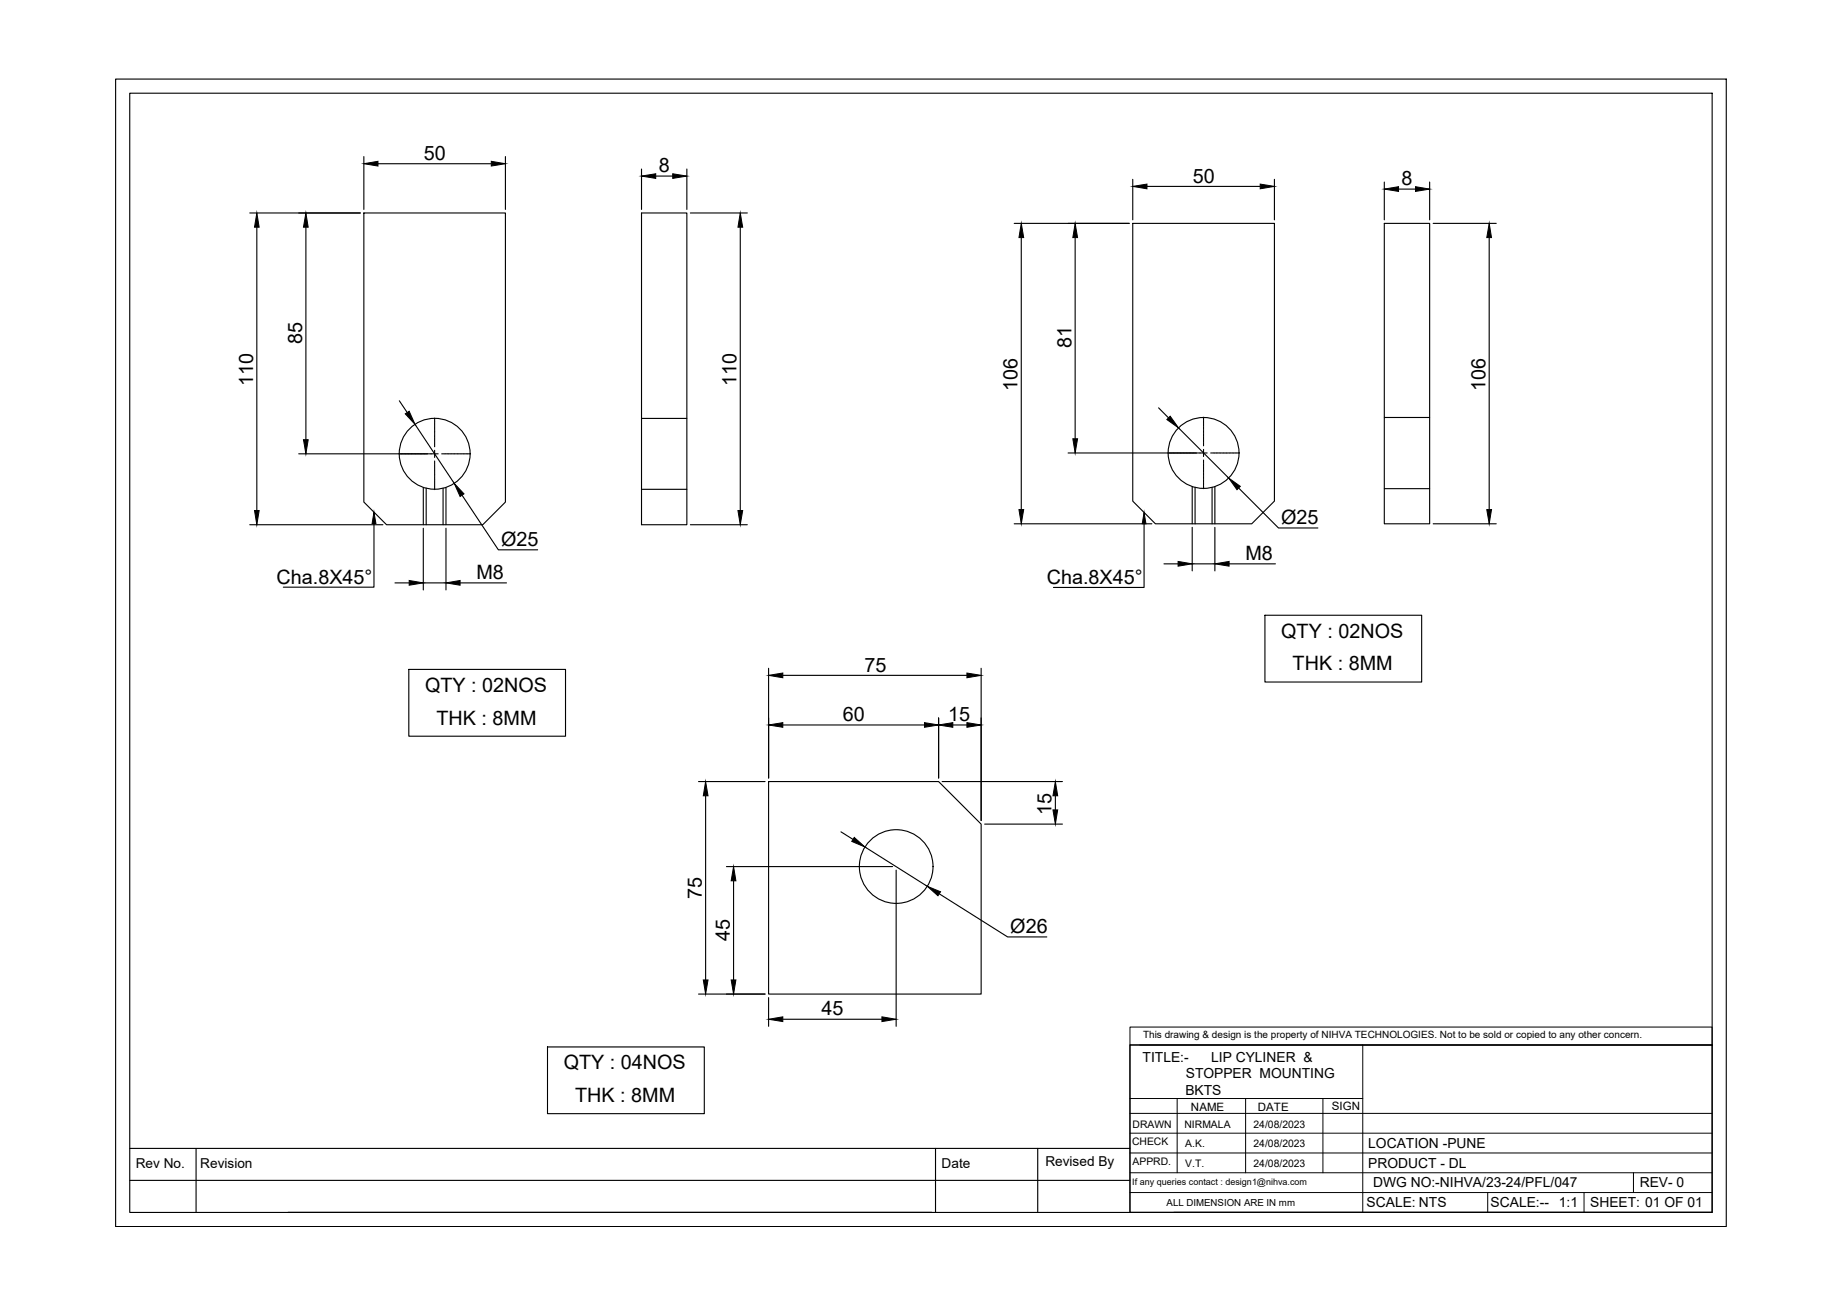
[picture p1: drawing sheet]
<svg xmlns="http://www.w3.org/2000/svg" width="420mm" height="297mm" viewBox="0 0 420 297" stroke-linecap="round" stroke-linejoin="round" font-family="sans-serif">
<!-- layer: 0 -->
<g fill="none" stroke="#000" stroke-width=".25">
<path d="M26.3 18h367v261.4h-367zM29.6 21.2h360.5v255h-360.5zM82.9 35.7v12M86.1 37.3h25.8M115.2 35.7v12M146.2 38.5v9.2M156.5 38.5v9.2M56.9 48.5h25.2M58.5 51.8v64.5M69.7 51.8v48.4M82.9 48.5h32.3v65.9l-5.2 5.1h-21.9l-5.2-5.1zM146.2 48.5h10.3v71h-10.3z"/>
<path d="M149.4 40.1h3.9M157.3 48.5h13M168.7 51.8v64.5M231.1 50.9h26.2M232.7 54.1v62M245 54.1v45.8M258.1 50.9h32.3v63.3l-5.2 5.1h-21.9l-5.2-5.1zM258.1 40.9v9.2M261.3 42.5h25.8M290.4 40.9v9.2M315.4 50.9h10.3v68.4h-10.3zM315.4 41.5v8.6"/>
<path d="M318.7 43.1h3.8M325.7 41.5v8.6M326.6 50.9h14.3M339.3 54.1v62M91 91.3l1.8 2.7M94.6 96.7l8.9 13.4M99 95.3v.5M99 95.9v.1M99 96.1v.5M99 96.6v.1M99 96.8v.5M99 97.4v.1"/>
<path d="M99 97.5v.5M99 98.1v.1M99 98.3v.4M99 98.8v.1M99 99v.5M99 99.5v.1M99 99.7v.5M146.2 95.3h10.3M264 92.9l2.2 2.3M268.5 97.5l11.4 11.4M274.2 95v.6M274.2 95.7v.1"/>
<path d="M274.2 95.9v.5M274.2 96.4v.1M274.2 96.6v.5M274.2 97.2h.1M274.2 97.3v.5M274.2 97.9v.1M274.2 98.1v.4M274.2 98.6v.1M274.2 98.8v.5M274.2 99.4h.1M274.2 99.5v.5M315.4 95.1h10.3"/>
<path d="M56.9 119.5h30.3M68.1 103.4h31.7M85.2 119.3v14.5h-20.6M96.4 111v8.5M97.1 111.2v8.3M99 100.3v.1M99 100.4v.5M99 101v.1M99 101.2v.6M99 102.6v1.6M99 105v.6M99 105.7v.1"/>
<path d="M99 105.9v.4M99 106.4v.1M99 106.6v.5M99 107.1v.1M99 107.3v.5M99 107.9v.1M99 108v.5M99 108.6v.1M99 108.8v.4M99 109.3v.1M99 109.5v.5M99 110v.1"/>
<path d="M99 110.2v.5M99 110.8h.1M99 110.9v.6M100.6 103.4h.7M101 111.2v8.3M101.3 103.4h.1M101.5 103.4h.5M101.6 111v8.5M102.1 103.4h.1M102.2 103.4h.5M102.8 103.4h.1M102.9 103.4h.5"/>
<path d="M103.5 103.4h.1M103.7 103.4h.5M104.2 103.4h.1M104.4 103.4h.5M105 103.4h.1M105.1 103.4h.5M105.3 112.8l8.3 12.4h8.9M105.7 103.4h.1M105.8 103.4h.5M106.4 103.4h.1M106.6 103.4h.6M146.2 111.5h10.3"/>
<path d="M157.3 119.5h13M231.1 119.3h31.4M243.4 103.2h31.7M260.7 119.3v14.5h-20.7M271.6 110.8v8.5M272.3 111v8.3M274.2 100.1v.1M274.2 100.2v.5M274.2 100.8v.1M274.2 101v.6M274.2 102.4v1.6M274.2 104.8v.6"/>
<path d="M274.2 105.5v.1M274.2 105.6v.5M274.2 106.2v.1M274.2 106.4v.4M274.2 106.9v.1M274.2 107.1v.5M274.2 107.7h.1M274.2 107.8v.5M274.2 108.4v.1M274.2 108.5v.5M274.2 109.1v.1M274.2 109.3v.4"/>
<path d="M274.2 109.8v.1M274.2 110v.5M274.2 110.6h.1M274.2 110.7v.6M275.9 103.2h.6M276.2 111v8.3M276.5 103.2h.1M276.7 103.2h.5M276.8 110.8v8.5M277.3 103.2h.1M277.4 103.2h.5M278 103.2h.1"/>
<path d="M278.1 103.2h.5M278.7 103.2h.1M278.9 103.2h.5M279.4 103.2h.1M279.6 103.2h.5M280.2 103.2h.1M280.3 103.2h.5M280.9 103.2h.1M281 103.2h.5M281.6 103.2h.1M281.8 103.2h.6M282.2 111.2l9.1 9.1h9"/>
<path d="M315.4 111.3h10.3M326.6 119.3h14.3M90 132.8h3.2M96.4 120.3v14.1M96.4 132.8h5.2M101.6 120.3v14.1M104.8 132.8h10.6M265.2 128.4h3.2M271.6 120.1v9.9M271.6 128.4h5.2M276.8 120.1v9.9M280 128.4h10.6"/>
<path d="M93.1 152.5h35.8v15.2h-35.8zM175.1 152.2v25M178.4 153.8h41.9M223.6 152.2v34.7M288.2 140.1h35.7v15.3h-35.7zM159.2 178h15.1M175.1 178h38.8l9.7 9.7v38.7h-48.5zM178.4 165.1h32.2M213.9 163.5v13.7M214.7 178h27.4M217.1 165.1h3.2M160.8 181.3v41.9"/>
<path d="M165.5 197.4h37.9M191.6 189.5l2.7 1.7M197.1 192.9l14.2 9M204.2 198.2v35.6M224.4 187.7h17.7M240.5 181.3v3.2M167.1 200.6v22.6M214 203.6l15.6 9.8h8.9M124.7 238.5h35.8v15.2h-35.8zM159.2 226.4h15.1M175.1 227.2v6.6M178.4 232.2h22.5"/>
<path d="M257.5 238h132.6v38.2h-132.6zM29.6 268.9h227.9M29.6 261.6h227.9M44.7 261.6v14.6M65.6 276.2h146.7M213.2 261.6v14.6M236.4 261.6v14.6M267.5 276.2h122.6"/>
<circle cx="99" cy="103.4" r="8.1"/>
<circle cx="274.2" cy="103.2" r="8.1"/>
<circle cx="204.2" cy="197.4" r="8.4"/>
</g>
<g fill="none" stroke="#000" stroke-width=".23">
<path d="M257.5 234h132.6v4h-132.6zM257.5 238v38.2M259.7 238h130.4M310.5 238v38.2M257.5 258.1h132.6M257.5 253.6h132.6M257.5 250.2h53M268.2 250.2v16.9M283.8 250.2v16.9M301.4 250.2v16.9M257.5 267.1h132.6M257.5 262.6h132.6"/>
<path d="M257.5 271.7h132.6M339 271.7v4.5M360.9 271.7v4.5M372.2 267.1v4.6"/>
</g>
<g fill="#000" stroke="#000" stroke-width=".23">
<path d="M82.9 37.3l3.2-.6v1.1zM111.9 36.7l3.3 .6-3.3 .5zM146.2 40.1l3.2-.5v1zM153.3 39.6l3.2 .5-3.2 .5zM58.5 48.5l.5 3.3h-1zM69.7 48.5l.5 3.3h-1.1zM168.7 48.5l.5 3.3h-1.1zM232.7 50.9l.5 3.2h-1zM245 50.9l.5 3.2h-1.1zM258.1 42.5l3.2-.6v1.1zM287.1 41.9l3.3 .6-3.3 .5zM315.4 43.1l3.3-.6v1.1z"/>
<path d="M322.5 42.5l3.2 .6-3.2 .5zM339.3 50.9l.5 3.2h-1zM92.3 94.3l.9-.6 1.4 3zM244.4 99.9h1.1l-.5 3.3zM265.9 95.6l.7-.8 1.9 2.7zM58 116.3h1l-.5 3.2zM69.1 100.2h1.1l-.5 3.2zM85.2 116.7l.5 2.6h-.9zM103.5 110.1l2.2 2.4-.9 .6zM168.1 116.3h1.1l-.5 3.2zM232.2 116.1h1l-.5 3.2zM260.7 116.7l.4 2.6h-.8z"/>
<path d="M279.9 108.9l2.7 1.9-.8 .7zM338.8 116.1h1l-.5 3.2zM93.2 132.2l3.2 .6-3.2 .5zM101.6 132.8l3.2-.6v1.1zM268.4 127.9l3.2 .5-3.2 .6zM276.8 128.4l3.2-.5v1.1zM175.1 153.8l3.3-.5v1.1zM220.3 153.3l3.3 .5-3.3 .6zM175.1 165.1l3.3-.5v1.1zM210.6 164.6l3.3 .5-3.3 .6zM213.9 165.1l3.2-.5v1.1zM220.3 164.6l3.3 .5-3.3 .6z"/>
<path d="M160.8 178l.5 3.3h-1.1zM194.6 190.8l2.5 2.1-3-1.2zM240.5 178l.5 3.3h-1.1zM239.9 184.5h1.1l-.5 3.2zM167.1 197.4l.6 3.2h-1.1zM211.3 201.9l3 1.2-.6 .9zM160.2 223.2h1.1l-.5 3.2zM166.6 223.2h1.1l-.6 3.2zM175.1 232.2l3.3-.6v1.1zM200.9 231.6l3.3 .6-3.3 .5z"/>
</g>
<g font-size="4.5">
<text x="96.5" y="36.4">50</text>
<text x="150.1" y="39.2">8</text>
<text x="271.8" y="41.6">50</text>
<text x="319.3" y="42.2">8</text>
<text x="68.8" y="78.5" transform="rotate(-90 68.8 78.5)">85</text>
<text x="244.1" y="79.2" transform="rotate(-90 244.1 79.2)">81</text>
<text x="57.7" y="87.9" transform="rotate(-90 57.7 87.9)">110</text>
<text x="167.8" y="87.9" transform="rotate(-90 167.8 87.9)">110</text>
<text x="231.8" y="89" transform="rotate(-90 231.8 89)">106</text>
<text x="338.4" y="89" transform="rotate(-90 338.4 89)">106</text>
<text x="291.9" y="119.3">Ø25</text>
<text x="114.2" y="124.3">Ø25</text>
<text x="108.5" y="131.9">M8</text>
<text x="283.8" y="127.6">M8</text>
<text x="63" y="132.9">Cha.8X45°</text>
<text x="238.5" y="133">Cha.8X45°</text>
<text x="291.9" y="145.3">QTY : 02NOS</text>
<text x="197" y="153">75</text>
<text x="294.5" y="152.7">THK : 8MM</text>
<text x="96.9" y="157.6">QTY : 02NOS</text>
<text x="99.5" y="165">THK : 8MM</text>
<text x="192" y="164.3">60</text>
<text x="216" y="164.3">15</text>
<text x="239.6" y="185.5" transform="rotate(-90 239.6 185.5)">15</text>
<text x="159.9" y="204.8" transform="rotate(-90 159.9 204.8)">75</text>
<text x="166.3" y="214.4" transform="rotate(-90 166.3 214.4)">45</text>
<text x="230.2" y="212.5">Ø26</text>
<text x="187.2" y="231.3">45</text>
<text x="128.5" y="243.6">QTY : 04NOS</text>
<text x="131.1" y="251">THK : 8MM</text>
</g>
<g font-size="3.2">
<text x="260.3" y="241.8">TITLE:-</text>
<text x="270.2" y="245.6">STOPPER MOUNTING</text>
<text x="276" y="241.8">LIP CYLINER &amp;</text>
<text x="270.1" y="249.4">BKTS</text>
<text x="311.8" y="261.5">LOCATION -PUNE</text>
<text x="311.7" y="266">PRODUCT - DL</text>
<text x="311.4" y="275">SCALE: NTS</text>
<text x="312.9" y="270.5">DWG NO:-NIHVA/23-24/PFL/047</text>
<text x="339.6" y="275">SCALE:--</text>
<text x="355.2" y="275">1:1</text>
<text x="362.3" y="275">SHEET: 01 OF 01</text>
<text x="373.6" y="270.4">REV- 0</text>
</g>
<g font-size="3.1">
<text x="30.9" y="266">Rev No.</text>
<text x="45.6" y="266">Revision</text>
<text x="214.5" y="266">Date</text>
<text x="238.2" y="265.6">Revised By</text>
</g>
<g font-size="2.6">
<text x="271.4" y="253">NAME</text>
<text x="286.6" y="253.1">DATE</text>
<text x="303.5" y="252.8">SIGN</text>
</g>
<g font-size="2.4">
<text x="258.1" y="256.9">DRAWN</text>
<text x="269.9" y="256.8">NIRMALA</text>
<text x="285.6" y="256.9">24/08/2023</text>
<text x="258" y="260.8">CHECK</text>
<text x="270.1" y="261.3">A.K.</text>
<text x="285.6" y="261.4">24/08/2023</text>
<text x="258.1" y="265.3">APPRD.</text>
<text x="270.1" y="265.9">V.T.</text>
<text x="285.6" y="265.9">24/08/2023</text>
</g>
<text font-size="2.3" x="260.4" y="236.5">This drawing &amp; design is the property of NIHVA TECHNOLOGIES. Not to be sold or copied to any other concern.</text>
<text font-size="2.2" x="265.8" y="274.7">ALL DIMENSION ARE IN mm</text>
<text font-size="2.1" x="258" y="270">If any queries contact : design1@nihva.com</text>
</svg>
